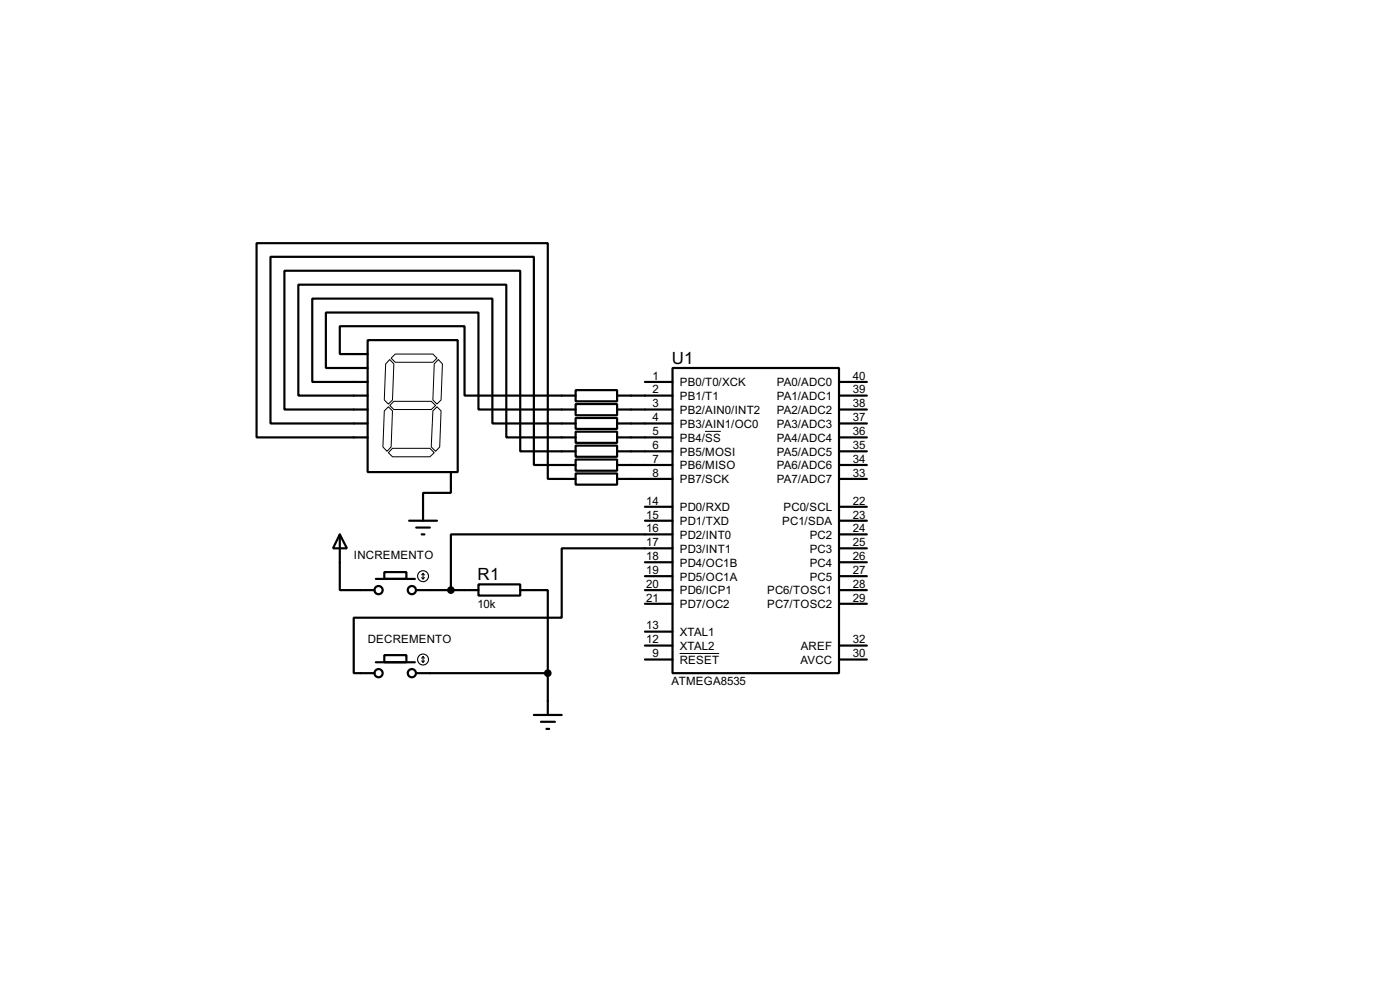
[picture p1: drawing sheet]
<svg xmlns="http://www.w3.org/2000/svg" width="256mm" height="180mm" viewBox="0 0 256 180" stroke-linecap="round" stroke-linejoin="round" font-family="sans-serif">
<g fill="none" stroke="#000" stroke-width=".4">
<path d="M67.4 62.3h16.5v24.1h-16.5zM67.4 64.8h-5.1v-5.1h22.8v12.7h20.4M67.4 67.4h-7.7v-10.2h28v17.8h17.8M67.4 69.9h-10.2v-15.2h33v22.8h15.3M67.4 72.4h-12.7v-20.3h38.1v28h12.7M67.4 75h-15.3v-25.4h43.2v33h10.2M67.4 77.5h-17.8v-30.5h48.2v38.1h7.7M105.5 71.4h7.6v2.1h-7.6zM105.5 74h7.6v2h-7.6zM105.5 76.5h7.6v2h-7.6zM105.5 79h7.6v2.1h-7.6zM113.1 72.4h10.1"/>
<path d="M113.1 75h10.1M113.1 77.5h10.1M118.2 69.9h5M123.2 67.4h30.5v55.8h-30.5zM153.7 72.4h5.1M153.7 75h5.1M153.7 77.5h5.1M153.7 69.9h5.1M62.3 97.8l1.3 2.6h-2.6zM62.3 97.8v10.2h6.3M67.4 80.1h-20.4v-35.6h53.4v43.2h5.1M75 95.3h5.1"/>
<path d="M76.3 96.6h2.5M77.3 97.8h.5M82.6 86.4v3.8h-5.1v5.1M105.5 81.6h7.6v2h-7.6zM105.5 84.1h7.6v2.1h-7.6zM105.5 86.7h7.6v2h-7.6zM113.1 80.1h10.1M113.1 82.6h10.1M113.1 85.1h10.1M113.1 87.7h10.1M118.2 95.3h5M118.2 92.8h5"/>
<path d="M123.2 97.8h-40.6v10.2M153.7 80.1h5.1M153.7 82.6h5.1M153.7 85.1h5.1M153.7 87.7h5.1M153.7 97.8h5.1M153.7 95.3h5.1M153.7 92.8h5.1M68.9 106h7.1M70.4 104.7h4.1v1.3h-4.1zM70.4 119.9h4.1v1.3h-4.1zM76.3 108h11.4"/>
<path d="M87.7 107h7.6v2h-7.6zM95.3 108h5.1v15.2M118.2 108h5M118.2 105.5h5M118.2 102.9h5M118.2 110.5h5M118.2 115.6h5M118.2 118.2h5M123.2 100.4h-20.3v12.7h-38.1v10.1h3.8M153.7 108h5.1M153.7 105.5h5.1M153.7 102.9h5.1"/>
<path d="M153.7 100.4h5.1M153.7 110.5h5.1M153.7 118.2h5.1M68.9 121.2h7.1M76.3 123.2h24.1M97.8 130.9h5.1M99.1 132.1h2.6M100.1 133.4h.5M100.4 123.2v7.7M118.2 120.7h5M153.7 120.7h5.1"/>
<circle cx="69.3" cy="108" r=".75"/>
<circle cx="75.4" cy="108" r=".75"/>
<circle cx="69.3" cy="123.2" r=".75"/>
<circle cx="75.4" cy="123.2" r=".75"/>
</g>
<path d="M70.4 75.2l.8-.7 .7 .7-.2 6.6-.8 .8-.7-.8zM71.4 74.2l.8-.7h6.8l.8 .7-.8 .8h-6.8zM71.4 65.8l.8 .8-.3 6.6-.7 .8-.8-.8 .3-6.6zM72.4 64.8h6.9l.8 .8-.8 .7h-6.9l-.7-.7zM79.3 75.2l.8-.7 .7 .7-.2 6.6-.8 .8-.8-.8zM80.3 65.8l.8 .8-.3 6.6-.7 .8-.8-.8 .3-6.6zM129.2 79h2.9M71.9 82.1h6.9l.8 .8-.8 .7h-6.9l-.7-.7zM124.5 119.6h7.3" fill="none" stroke="#000" stroke-width=".18"/>
<g fill="none" stroke="#000" stroke-width=".2">
<path d="M77.3 105.7l.2 .3M77.5 105v1M77.5 105l-.2 .2M77.5 105l.3 .2M77.8 105.7l-.3 .3M77.3 121l.2 .2M77.5 120.2v1M77.5 120.2l-.2 .3M77.5 120.2l.3 .3M77.8 121l-.3 .2"/>
<circle cx="77.5" cy="105.5" r="1"/>
<circle cx="77.5" cy="120.7" r="1"/>
</g>
<g fill="#000" stroke="#000" stroke-width=".4">
<circle cx="82.6" cy="108" r=".5"/>
<circle cx="100.3" cy="123.2" r=".5"/>
</g>
<g font-size="3.5">
<text x="123.1" y="66.6">U1</text>
<text x="87.5" y="106.2">R1</text>
</g>
<g font-size="2.4">
<text x="119.6" y="72">2</text>
<text x="119.6" y="69.5">1</text>
<text x="124.5" y="70.7">PB0/T0/XCK</text>
<text x="142.3" y="70.7">PA0/ADC0</text>
<text x="156.3" y="72">39</text>
<text x="156.3" y="69.5">40</text>
<text x="119.6" y="77.1">4</text>
<text x="119.6" y="74.6">3</text>
<text x="124.5" y="75.8">PB2/AIN0/INT2</text>
<text x="124.5" y="73.2">PB1/T1</text>
<text x="142.3" y="75.8">PA2/ADC2</text>
<text x="142.3" y="73.2">PA1/ADC1</text>
<text x="156.3" y="77.1">37</text>
<text x="156.3" y="74.6">38</text>
<text x="119.6" y="82.2">6</text>
<text x="119.6" y="79.7">5</text>
<text x="124.5" y="83.4">PB5/MOSI</text>
<text x="124.5" y="80.8">PB4/SS</text>
<text x="124.5" y="78.3">PB3/AIN1/OC0</text>
<text x="142.3" y="83.4">PA5/ADC5</text>
<text x="142.3" y="80.8">PA4/ADC4</text>
<text x="142.3" y="78.3">PA3/ADC3</text>
<text x="156.3" y="82.2">35</text>
<text x="156.3" y="79.7">36</text>
<text x="119.6" y="84.7">7</text>
<text x="119.6" y="87.3">8</text>
<text x="124.5" y="85.9">PB6/MISO</text>
<text x="124.5" y="88.5">PB7/SCK</text>
<text x="142.3" y="85.9">PA6/ADC6</text>
<text x="142.3" y="88.5">PA7/ADC7</text>
<text x="156.3" y="84.7">34</text>
<text x="156.3" y="87.3">33</text>
<text x="118.4" y="94.9">15</text>
<text x="118.4" y="92.4">14</text>
<text x="124.5" y="93.6">PD0/RXD</text>
<text x="143.5" y="93.6">PC0/SCL</text>
<text x="156.3" y="94.9">23</text>
<text x="156.3" y="92.4">22</text>
<text x="118.4" y="100">17</text>
<text x="118.4" y="97.4">16</text>
<text x="124.5" y="101.2">PD3/INT1</text>
<text x="124.5" y="98.6">PD2/INT0</text>
<text x="124.5" y="96.1">PD1/TXD</text>
<text x="143.3" y="96.1">PC1/SDA</text>
<text x="148.3" y="101.2">PC3</text>
<text x="148.3" y="98.6">PC2</text>
<text x="156.3" y="100">25</text>
<text x="156.3" y="97.4">24</text>
<text x="64.8" y="102.4">INCREMENTO</text>
<text x="118.4" y="107.6">20</text>
<text x="118.4" y="105.1">19</text>
<text x="118.4" y="102.5">18</text>
<text x="124.5" y="106.3">PD5/OC1A</text>
<text x="124.5" y="103.7">PD4/OC1B</text>
<text x="148.3" y="106.3">PC5</text>
<text x="148.3" y="103.7">PC4</text>
<text x="156.3" y="107.6">28</text>
<text x="156.3" y="105.1">27</text>
<text x="156.3" y="102.5">26</text>
<text x="87.5" y="111.2">10k</text>
<text x="118.4" y="110.1">21</text>
<text x="124.5" y="108.8">PD6/ICP1</text>
<text x="124.5" y="111.3">PD7/OC2</text>
<text x="140.5" y="108.8">PC6/TOSC1</text>
<text x="140.5" y="111.3">PC7/TOSC2</text>
<text x="156.3" y="110.1">29</text>
<text x="67.4" y="117.6">DECREMENTO</text>
<text x="118.4" y="115.2">13</text>
<text x="118.4" y="117.8">12</text>
<text x="124.5" y="116.4">XTAL1</text>
<text x="124.5" y="119">XTAL2</text>
<text x="146.7" y="119">AREF</text>
<text x="156.3" y="117.8">32</text>
<text x="119.6" y="120.3">9</text>
<text x="123" y="125.4">ATMEGA8535</text>
<text x="124.5" y="121.5">RESET</text>
<text x="146.6" y="121.5">AVCC</text>
<text x="156.3" y="120.3">30</text>
</g>
</svg>
